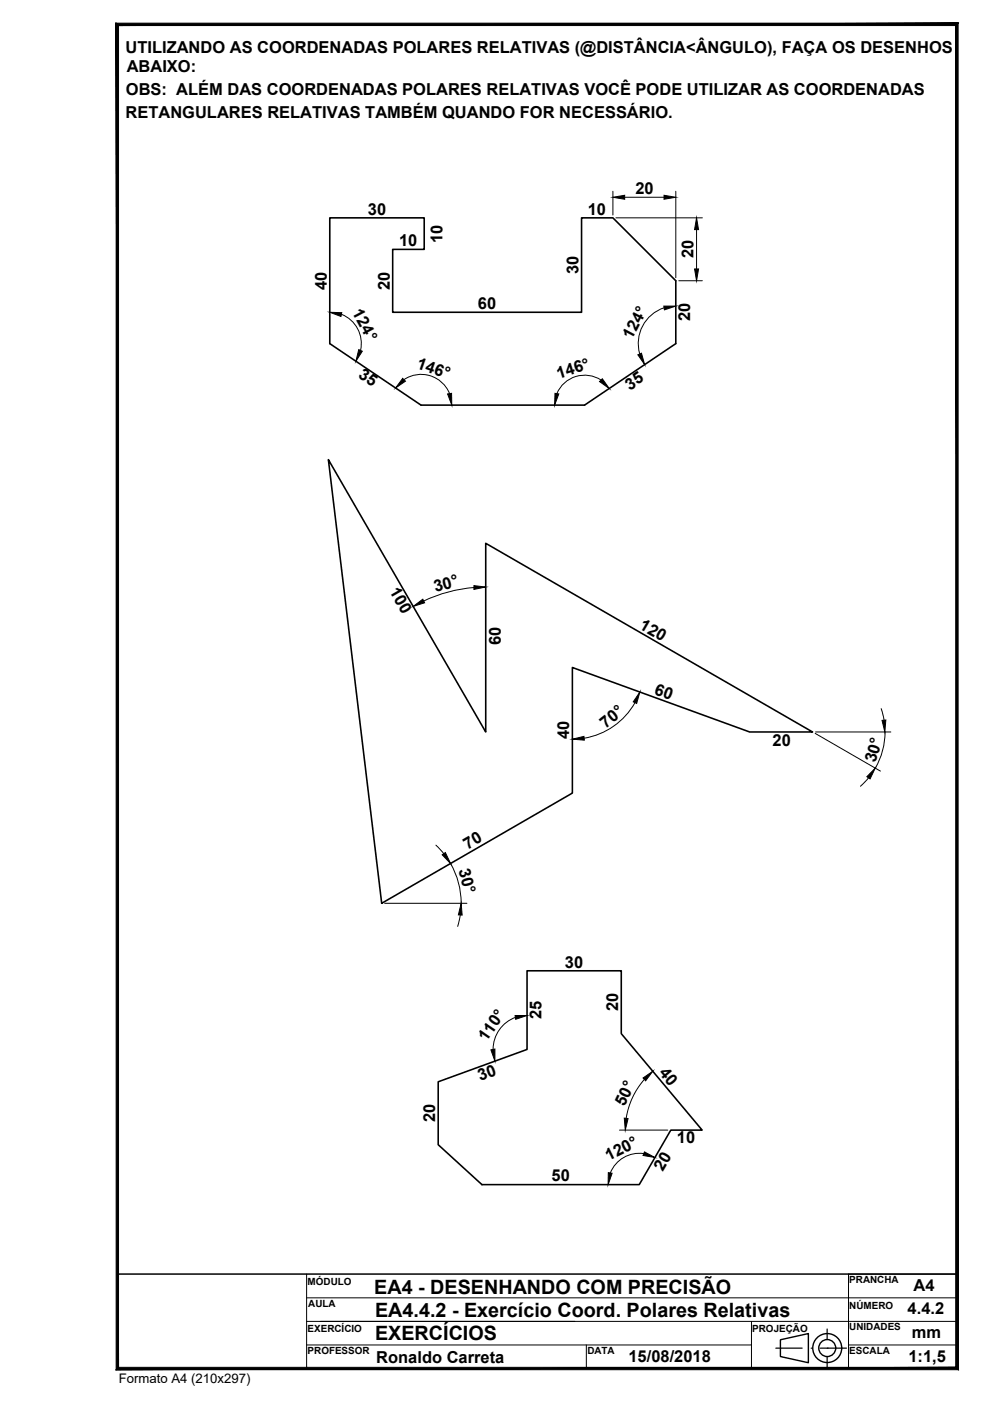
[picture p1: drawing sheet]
<svg xmlns="http://www.w3.org/2000/svg" width="210mm" height="297mm" viewBox="0 0 210 297" stroke-linecap="round" stroke-linejoin="round" font-family="sans-serif">
<!-- layer: contorno -->
<path d="M69.9 46.2h20v6.7h-6.6v13.3h40v-20h6.6l13.4 13.3v13.4l-19.4 13h-34.6l-19.4-13zM69.6 97.5l33.4 57.7v-40l69.3 40h-13.4l-37.5-13.7v26.6l-40.5 23.4zM111.7 205.8h20v13.4l17.2 20.4h-6.7l-6.7 11.6h-33.3l-9.3-8.5v-13.3l18.8-6.9z" fill="none" stroke="#000" stroke-width=".34"/>
<!-- layer: Cotas -->
<g fill="none" stroke="#000" stroke-width=".21">
<path d="M129.9 40.6v5M130.6 46.2h18.3M132.4 41.8h8.4M143.3 40.6v18.3M143.9 59.5h5M147.7 48.7v8.3M72.4 66.6a6.7 6.7 0 0 1 4.1 7.7M140.8 65.2a8 8 0 0 0-5.2 9.8M85.7 80.5a6.5 6.5 0 0 1 9.6 2.9M127.5 80.6a6.4 6.4 0 0 0-9.4 2.8M100.5 124.6a30.7 30.7 0 0 0-10.6 2.8M134.6 149a15.2 15.2 0 0 1-10.7 7.5"/>
<path d="M172.8 155.5l13.9 8M172.9 155.2h16M186.8 150.3l.6 2.4M187.6 155.2a15.3 15.3 0 0 1-2 7.6M92.4 179.2l1.7 1.8M184.2 164.9l-1.8 1.8M81.6 191.5h17.4M95.5 183.1a16.8 16.8 0 0 1 2.3 8.4M97.6 194l-.6 2.4M109.3 215.7a7.2 7.2 0 0 0-4.8 6.8M131.3 239.6h10.3M136.6 228.9a16.3 16.3 0 0 0-3.8 8.2"/>
<path d="M136.5 244.6a6.6 6.6 0 0 0-7.1 4.1"/>
</g>
<g fill="#000" stroke="#000" stroke-width=".21">
<path d="M129.9 41.8l2.5-.4v.8zM140.8 41.4l2.5 .4-2.5 .4zM147.7 46.2l.4 2.5h-.8zM147.3 57h.8l-.4 2.5zM69.9 66.2l2.6 .1-.2 .8zM76.1 74.1l.7 .4-1.3 2.1zM135.2 75.2l.8-.3 .7 2.4zM140.7 64.9h2.6l-2.4 .8zM85.4 80.2l.6 .6-2.1 1.5zM94.9 83.5l.8-.1 .1 2.5zM117.7 83.4l.8 .1-.9 2.4zM127.1 80.9l.6-.6 1.5 2.1z"/>
<path d="M87.6 128.6l2-1.6 .4 .8zM100.5 124.2l2.5 .3-2.5 .5zM121.4 156.7l2.4-.6 .1 .8zM135.7 146.7l-.7 2.4-.7-.3zM187 152.7h.8l-.2 2.5zM185.6 162.9l-1.1 2.2-.7-.4zM93.8 181.2l.6-.4 1.1 2.3zM97.8 191.5l.2 2.5h-.8zM109.2 215.3h2.5l-2.4 .8zM104.1 222.6l.8-.2v2.6zM132.4 237.1l.8 .1-.6 2.4zM136.3 228.6l2.1-1.5-1.5 2.1z"/>
<path d="M129 248.6l.8 .2-.9 2.4zM136.6 244.2l2.2 1.2-2.5-.4z"/>
</g>
<!-- layer: Formato -->
<path d="M202.6 5.4v284.5l.5 .5zM203.1 4.9v285.5l-.5-285zM25.1 5.4h177.5l.5-.5zM24.6 4.9h178.5l-178 .5zM24.6 4.9l.5 285v-284.5zM24.6 4.9l.5 285-.5 .5zM24.6 290.4l178-.5h-177.5zM24.6 290.4l178-.5 .5 .5z" fill="#000" stroke="#000" stroke-width=".21"/>
<!-- layer: 0 -->
<path d="M24.9 5.2h178v264.9h-178z" fill="none" stroke="#000" stroke-width=".21"/>
<!-- layer: Texto -->
<g fill="none" stroke="#000" stroke-width=".3">
<path d="M165.5 284.1l5.9-1.4v6.2l-5.9-1.3z"/>
<circle cx="175.4" cy="285.8" r="3.1"/>
<circle cx="175.4" cy="285.8" r="1.8"/>
</g>
<path d="M164.5 285.8h5.6M172 285.8h.1M173.9 285.8h5.6M175.4 285.8h.1M175.4 281.8v2.1M175.4 287.7v2.2" fill="none" stroke="#000" stroke-width=".25"/>
<!-- layer: Formato -->
<path d="M24.9 270.1h178v20.1h-178zM65 270.1v20.1M65 275.2h137.9M202.9 270.1h-23v20.1M65 280.2h137.9M65 285.2h94.3M124.3 285.2v5M159.3 280.2v10M179.9 285.2h23" fill="none" stroke="#000" stroke-width=".21"/>
<g font-size="4.2">
<text x="79.4" y="274.4">EA4 - DESENHANDO COM PRECISÃO</text>
<text x="79.5" y="279.1">EA4.4.2 - Exercício Coord. Polares Relativas</text>
<text x="79.5" y="284.1">EXERCÍCIOS</text>
</g>
<g font-size="3.5">
<text x="26.6" y="11.2">UTILIZANDO AS COORDENADAS POLARES RELATIVAS (@DISTÂNCIA&lt;ÂNGULO), FAÇA OS DESENHOS</text>
<text x="26.9" y="15.4">ABAIXO:</text>
<text x="26.7" y="20.2">OBS: ALÉM DAS COORDENADAS POLARES RELATIVAS VOCÊ PODE UTILIZAR AS COORDENADAS</text>
<text x="26.6" y="25">RETANGULARES RELATIVAS TAMBÉM QUANDO FOR NECESSÁRIO.</text>
<text x="134.7" y="41.1">20</text>
<text x="78" y="45.6">30</text>
<text x="124.6" y="45.6">10</text>
<text x="84.6" y="52.2">10</text>
<text x="93.8" y="51.5" transform="rotate(-90 93.8 51.5)">10</text>
<text x="122.6" y="58.1" transform="rotate(-90 122.6 58.1)">30</text>
<text x="147" y="54.8" transform="rotate(-90 147 54.8)">20</text>
<text x="69.3" y="61.4" transform="rotate(-90 69.3 61.4)">40</text>
<text x="82.6" y="61.4" transform="rotate(-90 82.6 61.4)">20</text>
<text x="101.3" y="65.5">60</text>
<text x="74.6" y="66.2" transform="rotate(62 74.6 66.2)">124°</text>
<text x="146.3" y="68.1" transform="rotate(-90 146.3 68.1)">20</text>
<text x="88.2" y="77.9" transform="rotate(19 88.2 77.9)">146°</text>
<text x="134" y="72.1" transform="rotate(-62 134 72.1)">124°</text>
<text x="75.8" y="80" transform="rotate(33 75.8 80)">35</text>
<text x="118.4" y="80.3" transform="rotate(-17 118.4 80.3)">146°</text>
<text x="133.5" y="82.8" transform="rotate(-34 133.5 82.8)">35</text>
<text x="82.5" y="125.3" transform="rotate(60 82.5 125.3)">100</text>
<text x="92.3" y="125.6" transform="rotate(-15 92.3 125.6)">30°</text>
<text x="106.2" y="136.8" transform="rotate(-90 106.2 136.8)">60</text>
<text x="135.4" y="133.1" transform="rotate(30 135.4 133.1)">120</text>
<text x="138.6" y="147.1" transform="rotate(20 138.6 147.1)">60</text>
<text x="128.4" y="154.5" transform="rotate(-39 128.4 154.5)">70°</text>
<text x="120.7" y="156.7" transform="rotate(-90 120.7 156.7)">40</text>
<text x="163.8" y="158.1">20</text>
<text x="185.6" y="161.8" transform="rotate(-74 185.6 161.8)">30°</text>
<text x="97.2" y="184.4" transform="rotate(75 97.2 184.4)">30°</text>
<text x="99.1" y="180.2" transform="rotate(-30 99.1 180.2)">70</text>
<text x="119.8" y="205.2">30</text>
<text x="131" y="214.4" transform="rotate(-90 131 214.4)">20</text>
<text x="103.2" y="221" transform="rotate(-55 103.2 221)">110°</text>
<text x="114.8" y="216.1" transform="rotate(-90 114.8 216.1)">25</text>
<text x="139.6" y="227.5" transform="rotate(50 139.6 227.5)">40</text>
<text x="101.8" y="229.2" transform="rotate(-20 101.8 229.2)">30</text>
<text x="92.3" y="237.9" transform="rotate(-90 92.3 237.9)">20</text>
<text x="132.4" y="234.7" transform="rotate(-64 132.4 234.7)">50°</text>
<text x="143.5" y="242.4">10</text>
<text x="117" y="250.5">50</text>
<text x="129" y="246.3" transform="rotate(-26 129 246.3)">120°</text>
<text x="140.5" y="248.5" transform="rotate(-60 140.5 248.5)">20</text>
<text x="193.7" y="273.8">A4</text>
<text x="192.4" y="278.7">4.4.2</text>
<text x="193.3" y="283.8">mm</text>
<text x="79.8" y="289">Ronaldo Carreta</text>
<text x="133.3" y="288.8">15/08/2018</text>
<text x="192.6" y="288.8">1:1,5</text>
</g>
<text font-size="2.8" x="25.2" y="293.3">Formato A4 (210x297)</text>
<g font-size="2.1">
<text x="65.2" y="272.5">MÓDULO</text>
<text x="180.1" y="272.1">PRANCHA</text>
<text x="65.3" y="277.1">AULA</text>
<text x="180.1" y="277.5">NÚMERO</text>
<text x="65.2" y="287.1">PROFESSOR</text>
<text x="65.2" y="282.4">EXERCÍCIO</text>
<text x="124.5" y="287.1">DATA</text>
<text x="159.5" y="282.4">PROJEÇÃO</text>
<text x="180.1" y="287.1">ESCALA</text>
<text x="180.1" y="282.1">UNIDADES</text>
</g>
</svg>
